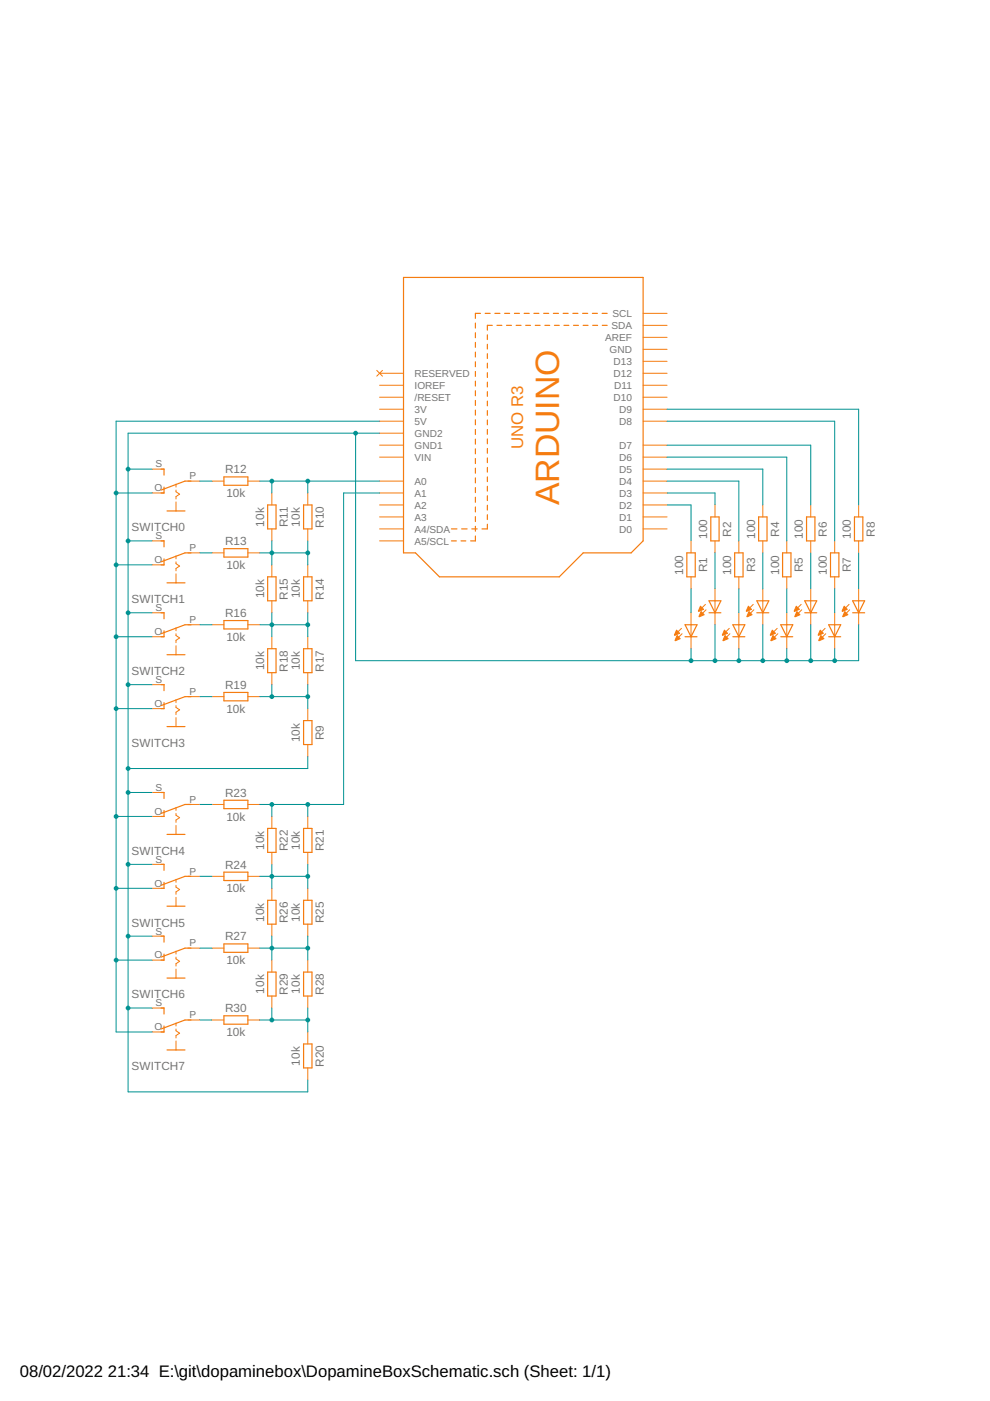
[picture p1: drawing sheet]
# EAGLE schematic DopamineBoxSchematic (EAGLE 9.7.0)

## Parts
LED0  LED3MM  [LED3MM]
LED2  LED3MM  [LED3MM]
LED3  LED3MM  [LED3MM]
LED4  LED3MM  [LED3MM]
LED5  LED3MM  [LED3MM]
LED6  LED3MM  [LED3MM]
LED7  LED3MM  [LED3MM]
LED8  LED3MM  [LED3MM]
R1  100  R_AXIAL-7.2MM-PITCH  [RESAD724W46L381D178B]
R2  100  R_AXIAL-7.2MM-PITCH  [RESAD724W46L381D178B]
R3  100  R_AXIAL-7.2MM-PITCH  [RESAD724W46L381D178B]
R4  100  R_AXIAL-7.2MM-PITCH  [RESAD724W46L381D178B]
R5  100  R_AXIAL-7.2MM-PITCH  [RESAD724W46L381D178B]
R6  100  R_AXIAL-7.2MM-PITCH  [RESAD724W46L381D178B]
R7  100  R_AXIAL-7.2MM-PITCH  [RESAD724W46L381D178B]
R8  100  R_AXIAL-7.2MM-PITCH  [RESAD724W46L381D178B]
R9  10k  R_AXIAL-7.2MM-PITCH  [RESAD724W46L381D178B]
R10  10k  R_AXIAL-7.2MM-PITCH  [RESAD724W46L381D178B]
R11  10k  R_AXIAL-7.2MM-PITCH  [RESAD724W46L381D178B]
R12  10k  R_AXIAL-7.2MM-PITCH  [RESAD724W46L381D178B]
R13  10k  R_AXIAL-7.2MM-PITCH  [RESAD724W46L381D178B]
R14  10k  R_AXIAL-7.2MM-PITCH  [RESAD724W46L381D178B]
R15  10k  R_AXIAL-7.2MM-PITCH  [RESAD724W46L381D178B]
R16  10k  R_AXIAL-7.2MM-PITCH  [RESAD724W46L381D178B]
R17  10k  R_AXIAL-7.2MM-PITCH  [RESAD724W46L381D178B]
R18  10k  R_AXIAL-7.2MM-PITCH  [RESAD724W46L381D178B]
R19  10k  R_AXIAL-7.2MM-PITCH  [RESAD724W46L381D178B]
R20  10k  R_AXIAL-7.2MM-PITCH  [RESAD724W46L381D178B]
R21  10k  R_AXIAL-7.2MM-PITCH  [RESAD724W46L381D178B]
R22  10k  R_AXIAL-7.2MM-PITCH  [RESAD724W46L381D178B]
R23  10k  R_AXIAL-7.2MM-PITCH  [RESAD724W46L381D178B]
R24  10k  R_AXIAL-7.2MM-PITCH  [RESAD724W46L381D178B]
R25  10k  R_AXIAL-7.2MM-PITCH  [RESAD724W46L381D178B]
R26  10k  R_AXIAL-7.2MM-PITCH  [RESAD724W46L381D178B]
R27  10k  R_AXIAL-7.2MM-PITCH  [RESAD724W46L381D178B]
R28  10k  R_AXIAL-7.2MM-PITCH  [RESAD724W46L381D178B]
R29  10k  R_AXIAL-7.2MM-PITCH  [RESAD724W46L381D178B]
R30  10k  R_AXIAL-7.2MM-PITCH  [RESAD724W46L381D178B]
SWITCH0  EG1218S  [EG1218]
SWITCH1  EG1218S  [EG1218]
SWITCH2  EG1218S  [EG1218]
SWITCH3  EG1218S  [EG1218]
SWITCH4  EG1218S  [EG1218]
SWITCH5  EG1218S  [EG1218]
SWITCH6  EG1218S  [EG1218]
SWITCH7  EG1218S  [EG1218]
U1  ARDUINOR3-BPLACE  [ARDUINOR3-BPLACE]

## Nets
N$1: LED0.A R1.2
N$2: LED2.A R2.2
N$3: LED3.A R3.2
N$4: LED4.A R4.2
N$5: LED5.A R5.2
N$6: LED6.A R6.2
N$7: LED7.A R7.2
N$8: LED8.A R8.2
N$9: R1.1 U1.D2
N$10: R2.1 U1.D3
N$11: R3.1 U1.D4
N$12: R4.1 U1.D5
N$13: R5.1 U1.D6
N$14: R6.1 U1.D7
N$15: R7.1 U1.D8
N$16: R8.1 U1.D9
N$17: R9.1 R17.2 R18.2 R19.2
N$18: R10.1 R11.1 R12.2 U1.A0
N$19: R10.2 R11.2 R13.2 R14.1 R15.1
N$20: R14.2 R15.2 R16.2 R17.1 R18.1
N$21: LED0.K(C) LED2.K(C) LED3.K(C) LED4.K(C) LED5.K(C) LED6.K(C) LED7.K(C) LED8.K(C) R9.2 R20.2 SWITCH0.S SWITCH1.S SWITCH2.S SWITCH3.S SWITCH4.S SWITCH5.S SWITCH6.S SWITCH7.S U1.GND2
N$22: R12.1 SWITCH0.P
N$23: R13.1 SWITCH1.P
N$24: R16.1 SWITCH2.P
N$25: R19.1 SWITCH3.P
N$28: R21.1 R22.1 R23.2 U1.A1
N$29: R21.2 R22.2 R24.2 R25.1 R26.1
N$30: R25.2 R26.2 R27.2 R28.1 R29.1
N$31: R20.1 R28.2 R29.2 R30.2
N$32: R23.1 SWITCH4.P
N$33: R24.1 SWITCH5.P
N$34: R27.1 SWITCH6.P
N$35: R30.1 SWITCH7.P
N$44: SWITCH0.O SWITCH1.O SWITCH2.O SWITCH3.O SWITCH4.O SWITCH5.O SWITCH6.O SWITCH7.O U1.5V
Unconnected: U1.A2 U1.A3 U1.A4(A4/SDA) U1.A5(A5/SCL) U1.AREF U1.D0 U1.D1 U1.D10 U1.D11 U1.D12 U1.D13 U1.IOREF U1.RESERVED U1.RESET(/RESET) U1.SCL U1.SDA

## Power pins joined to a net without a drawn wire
3V: U1.3V
GND: U1.GND
GND1: U1.GND1
VIN: U1.VIN
